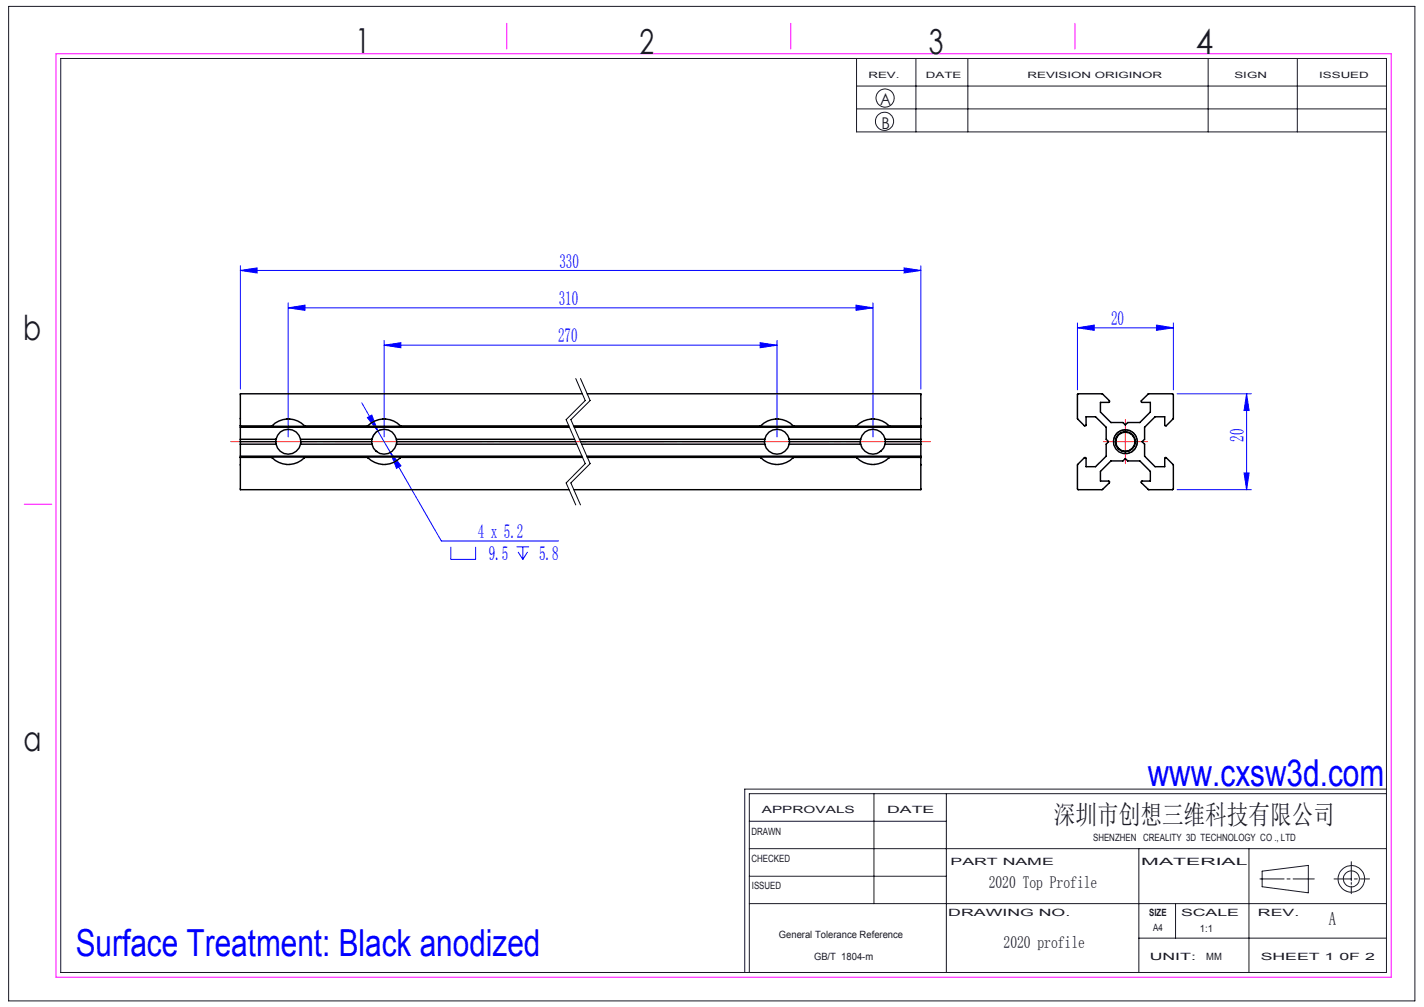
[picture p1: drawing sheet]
<svg xmlns="http://www.w3.org/2000/svg" width="297mm" height="210mm" viewBox="0 0 297 210" stroke-linecap="round" stroke-linejoin="round" font-family="sans-serif">
<g fill="none" stroke="#191924" stroke-width=".21">
<path d="M1.8 1.3h293.3v207.4h-293.3zM12.7 12.2h276.5v190.6h-276.5zM178.6 12.2v15.3h110.6M178.6 17.9h110.6M191 12.2v15.3M201.9 12.2v15.3M252 12.2v15.3M270.6 12.2v15.3M178.6 22.7h110.6M156.3 177h132.9M156.3 171.3h41.1M182.3 165.5v22.9"/>
<path d="M197.4 165.5v37.3M237.5 177v25.8M260.5 177v25.8M281.8 179.7v4M289.2 165.5h-132.9v37.3M289.2 164.6h-133.9v38.2M156.3 188.4h132.9M156.3 182.7h41.1M237.5 195.6h51.7M245.2 188.4v7.2M262.8 183.3h5M263.2 181.7l9.7-1.2v5.7l-9.7-1.3z"/>
<path d="M268.4 183.3h.7M269.7 183.3h4.4M278.2 183.3h3.6M281.8 184v.4M281.8 184.8v1.6M282.5 183.3h.6M283.7 183.3h1.9"/>
<circle cx="184.5" cy="25.3" r="1.9"/>
<circle cx="184.6" cy="20.4" r="1.89"/>
<circle cx="281.9" cy="183.3" r="1.68"/>
<circle cx="281.9" cy="183.3" r="2.77"/>
</g>
<path d="M11.7 11.2h278.5v192.6h-278.5zM105.7 4.9v5.3M164.9 4.9v5.3M224.2 4.9v5.3M5 105.2h5.8" fill="none" stroke="#f0f" stroke-width=".21"/>
<g fill="none" stroke="#00f" stroke-width=".21">
<path d="M50.1 56.4l3.5-.5v1zM50.1 55.4v25.7M50.1 56.4h142M188.6 55.9l3.5 .5-3.5 .5zM192.1 55.4v25.7M60.1 64.2l3.5-.6v1.1zM60.1 63.2v27.9M60.1 64.2h122M80.1 72l3.5-.5v1zM80.1 71v20.1M80.1 72h82M158.5 71.5l3.6 .5-3.6 .5z"/>
<path d="M162.1 71v20.1M178.5 63.6l3.6 .6-3.6 .5zM182.1 63.2v27.9M224.7 68.4l3.5-.6v1.1zM224.7 67.3v14M224.7 68.4h20M241.2 67.8l3.5 .6-3.5 .5zM244.7 67.3v14M75.5 84l3.3 5.9M76.6 87.1l.9-.5 1.3 3.3zM78.8 89.9l2.6 4.5M79.7 89.6a2.58 2.58 0 0 0-2.1 2.1"/>
<path d="M81.4 94.4l2.2 2.7-.9 .6zM81.4 94.4l10.6 18.4h24.5M245.5 82.1h15.5M259.5 98.6h1l-.5 3.5zM260 82.1l.5 3.5h-1zM260 82.1v20M94 114v2.7h5.2v-2.7M107.7 114h2.6M108.1 115.1l.9 1.6M109 114v2.7M110 115.1l-1 1.6M245.5 102.1h15.5"/>
</g>
<path d="M120.1 78.9l2 4.6-4 4 4 9.2-4 4 2 4.6M121.1 78.9l2 4.6-4 4 4 9.2-4 4 2 4.6M232.3 92.8a2.5 2.5 0 0 1 2.2-3.2 2.5 2.5 0 0 1 2.7 2.7 2.5 2.5 0 0 1-3.1 2.2" fill="none" stroke="#000" stroke-width=".21"/>
<path d="M122.3 92.1h-74.2" fill="none" stroke="#f00" stroke-width=".21" stroke-dasharray="30.5 1.3 1.3 1.3" stroke-dashoffset="12.5"/>
<path d="M194.1 92.1h-73" fill="none" stroke="#f00" stroke-width=".21" stroke-dasharray="30.5 1.3 1.3 1.3" stroke-dashoffset="13"/>
<path d="M232.2 92.1h-2.1M234.7 89.6v-2.1M234.7 94.6v2.1M237.2 92.1h2.1" fill="none" stroke="#f00" stroke-width=".21" stroke-dasharray="30.5 1.3 1.3 1.3"/>
<path d="M232.2 92.1h5M234.7 89.6v5" fill="none" stroke="#f00" stroke-width=".21"/>
<g fill="#00f">
<path d="M50.1 56.4l3.5-.5v1zM188.6 55.9l3.5 .5-3.5 .5zM76.6 87.1l2.2 2.8-1.3-3.3zM81.4 94.4l1.3 3.3 .9-.6zM224.7 68.4l3.5-.6v1.1zM241.2 67.8l3.5 .6-3.5 .5z"/>
<path d="M260 82.1l.5 3.5h-1zM259.5 98.6h1l-.5 3.5z"/>
<path d="M80.1 72l3.5-.5v1zM158.5 71.5l3.6 .5-3.6 .5zM60.1 64.2l3.5-.6v1.1zM178.5 63.6l3.6 .6-3.6 .5z"/>
</g>
<g fill="none" stroke="#000" stroke-width=".3">
<path d="M50.1 95.4v6.7h68.6M50.1 95.4l6.7 .1M50.1 88.8h.1M50.1 95.1h71.3M50.1 89.1h68.6M50.1 92.1h7.4M50.1 92.6h7.5M50.1 91.6h7.5M56.8 88.8a4.7 4.7 0 0 1 6.7 0M56.8 95.5a4.7 4.7 0 0 0 6.7 0M56.8 88.8h-6.7M56.8 95.5l-.2-.2h7l-.1 .2"/>
<path d="M56.8 88.8l-.2 .1h7l-.1-.1M57.5 92.1l.1 .5M57.6 91.6l-.1 .5M57.6 91.6a2.61 2.61 0 0 1 2.5-2.1 2.61 2.61 0 0 1 2.6 2.1M57.6 92.6a2.61 2.61 0 0 0 2.5 2.1 2.61 2.61 0 0 0 2.6-2.1M62.7 91.6v.5M62.7 92.6h14.9M62.7 91.6h14.9M62.7 92.1v.5M62.7 92.1h14.8M63.5 95.5h13.2M63.5 88.8h13.2"/>
<path d="M76.7 88.8a4.8 4.8 0 0 1 6.8 0M76.7 95.5a4.8 4.8 0 0 0 6.8 0M76.7 95.5l-.1-.2h7l-.1 .2M76.7 88.8l-.1 .1h7l-.1-.1M77.5 92.1l.1 .5M77.6 91.6l-.1 .5M77.6 91.6a2.61 2.61 0 0 1 2.5-2.1 2.61 2.61 0 0 1 2.6 2.1M77.6 92.6a2.61 2.61 0 0 0 2.5 2.1 2.61 2.61 0 0 0 2.6-2.1M78.5 94.1h.1M82.7 91.6v.5M82.7 92.6h37.6M82.7 91.6h37.1"/>
<path d="M82.7 92.1v.5M82.7 92.1h37.4M83.5 88.8h35.1M119.8 89.1h72.3M120.9 91.6h38.6M121.1 92.1h38.4M121.3 92.6h38.2M121.5 82.1h-71.4v13.3M121.5 95.4l-38 .1M122.4 95.1h69.7M122.4 82.1h69.7v13.3M122.5 95.4l36.2 .1"/>
<path d="M158.7 88.8a4.7 4.7 0 0 1 6.7 0M158.7 95.5a4.7 4.7 0 0 0 6.7 0M158.7 88.8h-39.1M158.7 95.5l-.2-.2h7.1l-.2 .2M158.7 88.8l-.2 .1h7.1l-.2-.1M159.5 92.1v.5M159.5 91.6a2.61 2.61 0 0 1 2.5-2.1 2.61 2.61 0 0 1 2.6 2.1M159.5 92.6a2.61 2.61 0 0 0 2.5 2.1 2.61 2.61 0 0 0 2.6-2.1M159.5 91.6v.5M164.6 91.6v.5M164.6 92.6h14.9M164.6 91.6h14.9"/>
<path d="M164.6 92.1v.5M164.6 92.1h14.9M165.4 95.5h13.3M165.4 88.8h13.3M178.7 88.8a4.7 4.7 0 0 1 6.7 0M178.7 95.5a4.7 4.7 0 0 0 6.7 0M178.7 95.5l-.2-.2h7.1l-.2 .2M178.7 88.8l-.2 .1h7.1l-.2-.1M179.5 92.1v.5M179.5 91.6a2.61 2.61 0 0 1 2.6-2.1 2.61 2.61 0 0 1 2.5 2.1M179.5 92.6a2.61 2.61 0 0 0 2.6 2.1 2.61 2.61 0 0 0 2.5-2.1M179.5 91.6v.5"/>
<path d="M183.6 94.1h.1M184.6 91.6v.5M184.6 92.6h7.5M184.6 91.6h7.5M184.6 92.1v.5M184.6 92.1h7.5M185.4 88.8h6.7M192.1 95.4v6.7h-72.4M192.1 95.4l-6.7 .1M224.7 82.2l5.2-.1 1.5 1.5v.2l-.1 .1h-1.8v2l2.2 2.2h2.5l.5 .5 .5-.5h2.5l2.2-2.2v-2h-1.8l-.1-.2 1.5-1.6 5.2 .1v5.1l-1.5 1.5h-.2l-.1-1.9h-2l-2.2 2.2v2.5l-.5 .5 .5 .5v2.5l2.2 2.2h2v-1.8l.2-.1 1.6 1.5v5.1l-5.2 .1-1.5-1.6 .1-.2h1.8v-2l-2.2-2.2h-2.5l-.5-.5-.5 .5h-2.5l-2.2 2.2v2l1.9 .1v.3l-1.5 1.4h-5.1l-.1-5.2 1.6-1.5 .2 .1v1.8h2l2.2-2.2v-2.5l.5-.5-.5-.5v-2.5l-2.2-2.2h-2v1.8l-.1 .1h-.2l-1.5-1.5z"/>
<circle cx="234.7" cy="92.1" r="2.1"/>
<circle cx="234.7" cy="92.1" r="2.01"/>
<circle cx="234.7" cy="92.1" r="2.49"/>
</g>
<g font-size="7.8" fill="#00f">
<text x="239.4" y="163.9">www.cxsw3d.com</text>
<text x="15.8" y="199.3">Surface Treatment: Black anodized</text>
</g>
<g font-size="7.2" fill="#191924">
<text x="74.1" y="11">1</text>
<text x="133.4" y="11.2">2</text>
<text x="193.7" y="11.3">3</text>
<text x="249.4" y="11.3">4</text>
<text x="4.8" y="70.9">b</text>
<text x="4.9" y="156.5">a</text>
</g>
<text font-size="5.6" fill="#191924" x="219.8" y="171.8">深圳市创想三维科技有限公司</text>
<g font-size="4.1" fill="#00f">
<text x="116.7" y="55.8">330</text>
<text x="116.5" y="63.6">310</text>
<text x="116.4" y="71.4">270</text>
<text x="231.7" y="67.8">20</text>
<text x="259.4" y="92.1" transform="rotate(-90 259.4 92.1)">20</text>
<text x="99.6" y="112.2">4 x 5.2</text>
<text x="101.9" y="116.7">9.5</text>
<text x="112.4" y="116.7">5.8</text>
</g>
<text font-size="3.9" fill="#191924" x="277.2" y="193">A</text>
<g font-size="3.5" fill="#191924">
<text x="206.2" y="185.2">2020 Top Profile</text>
<text x="209.3" y="197.7">2020 profile</text>
</g>
<g font-size="3.4" fill="#191924">
<text x="183.6" y="22">A</text>
<text x="183.8" y="27">B</text>
</g>
<g font-size="2.1" fill="#191924">
<text x="158.9" y="169.5">APPROVALS</text>
<text x="185" y="169.5">DATE</text>
<text x="156.7" y="174.2">DRAWN</text>
<text x="156.7" y="179.7">CHECKED</text>
<text x="228" y="175.4">SHENZHEN CREALITY 3D TECHNOLOGY CO ., LTD</text>
<text x="156.8" y="185.4">ISSUED</text>
<text x="198.2" y="180.4">PART NAME</text>
<text x="238" y="180.4">MATERIAL</text>
<text x="197.8" y="191">DRAWING NO.</text>
<text x="239.7" y="191">SIZE</text>
<text x="246.3" y="191">SCALE</text>
<text x="262.4" y="191">REV.</text>
<text x="162.4" y="195.6">General Tolerance Reference</text>
<text x="240.5" y="194.1">A4</text>
<text x="250.3" y="194.3">1:1</text>
<text x="169.8" y="200.2">GB/T 1804-m</text>
<text x="239.8" y="200.2">UNIT:</text>
<text x="251.6" y="200.2">MM</text>
<text x="262.9" y="200.2">SHEET 1 0F 2</text>
</g>
<g font-size="1.8" fill="#191924">
<text x="181.1" y="16.3">REV.</text>
<text x="193.1" y="16.3">DATE</text>
<text x="214.3" y="16.3">REVISION ORIGINOR</text>
<text x="257.5" y="16.3">SIGN</text>
<text x="275.1" y="16.3">ISSUED</text>
</g>
</svg>
